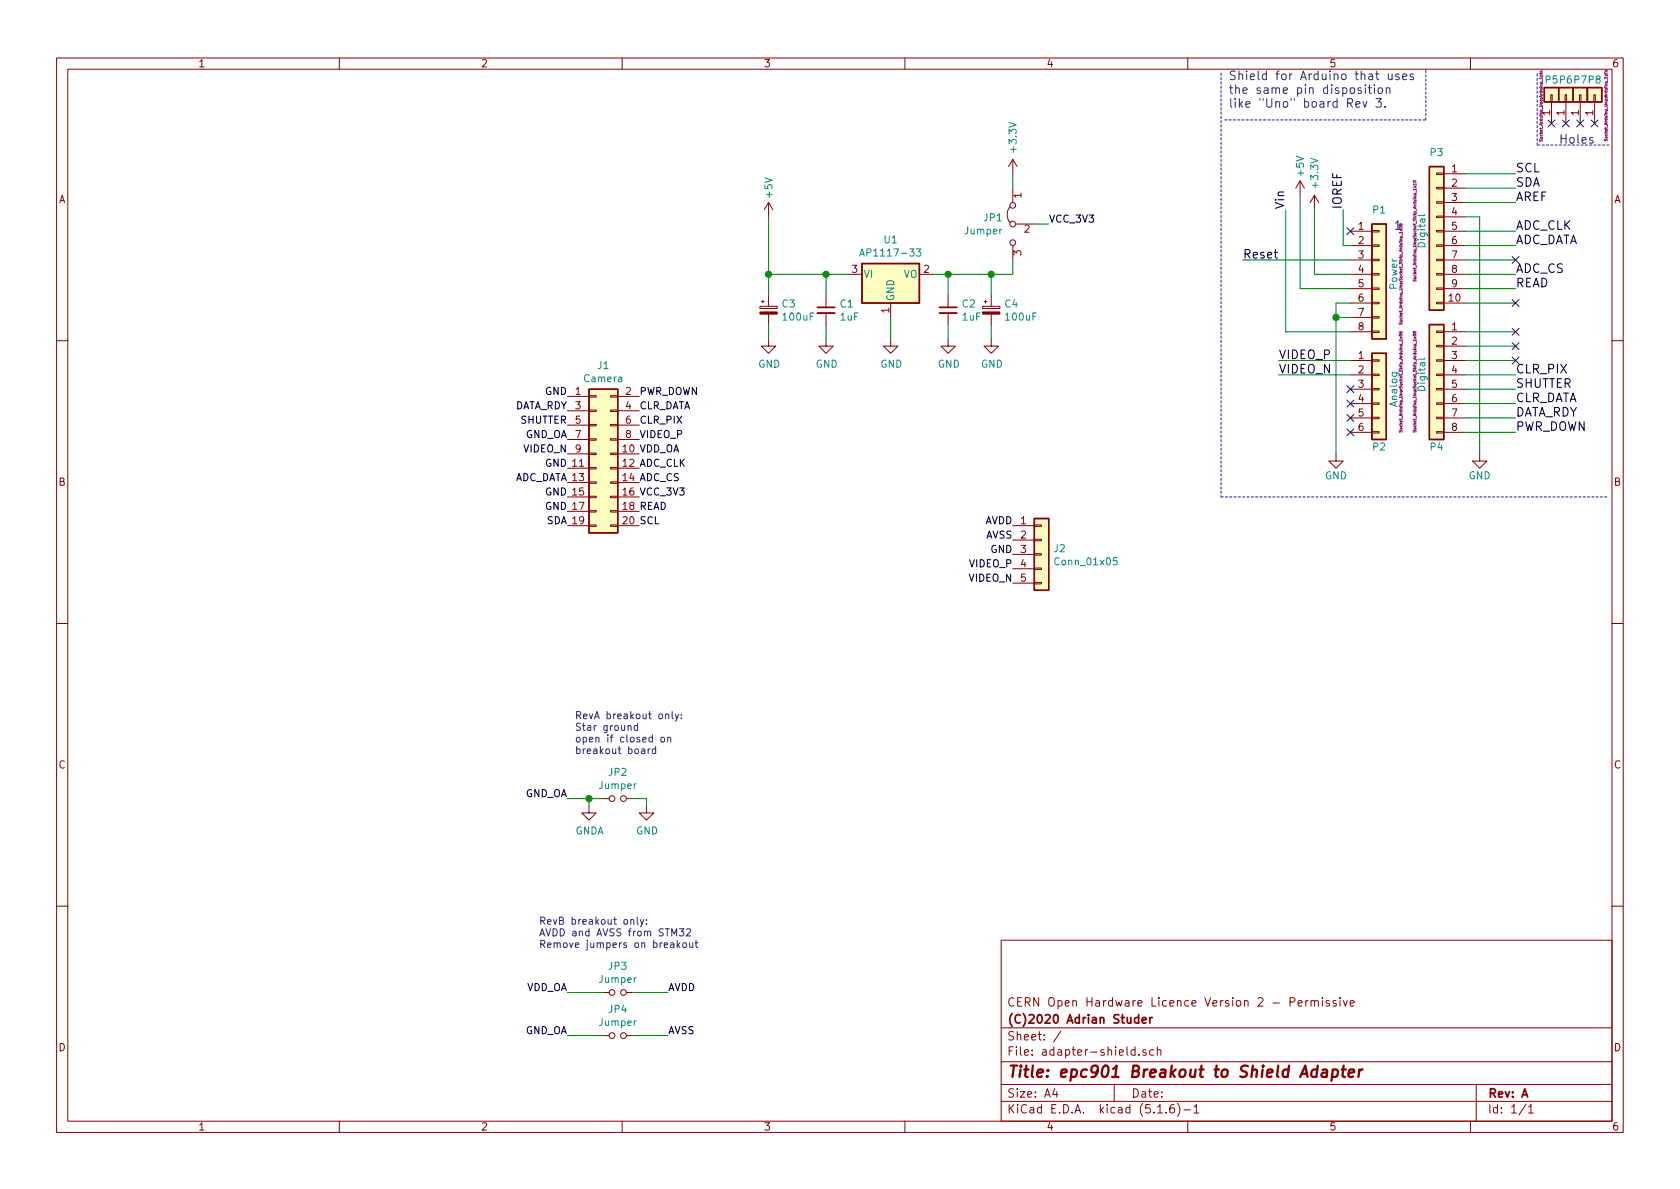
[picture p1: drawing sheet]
EESchema Schematic File Version 4
EELAYER 30 0
EELAYER END
$Descr A4 11693 8268
encoding utf-8
Sheet 1 1
Title "epc901 Breakout to Shield Adapter"
Date ""
Rev "A"
Comp "(C)2020 Adrian Studer"
Comment1 "CERN Open Hardware Licence Version 2 - Permissive"
Comment2 ""
Comment3 ""
Comment4 ""
$EndDescr
Text Label 8950 1450 1    60   ~ 0
Vin
Text Label 9350 1450 1    60   ~ 0
IOREF
Text Label 8900 2500 0    60   ~ 0
VIDEO_P
Text Label 8900 2600 0    60   ~ 0
VIDEO_N
Text Label 10550 3000 0    60   ~ 0
PWR_DOWN
Text Label 10550 2900 0    60   ~ 0
DATA_RDY
Text Label 10550 2800 0    60   ~ 0
CLR_DATA
Text Label 10550 2700 0    60   ~ 0
SHUTTER
Text Label 10550 2600 0    60   ~ 0
CLR_PIX
Text Label 10550 2000 0    60   ~ 0
READ
Text Label 10550 1900 0    60   ~ 0
ADC_CS
Text Label 10550 1700 0    60   ~ 0
ADC_DATA
Text Label 10550 1600 0    60   ~ 0
ADC_CLK
Text Label 10550 1400 0    60   ~ 0
AREF
NoConn ~ 9400 1600
Text Label 10550 1300 0    60   ~ 0
SDA
Text Label 10550 1200 0    60   ~ 0
SCL
Text Notes 10850 1000 0    60   ~ 0
Holes
Text Notes 8550 750  0    60   ~ 0
Shield for Arduino that uses\nthe same pin disposition\nlike "Uno" board Rev 3.
$Comp
L Connector_Generic:Conn_01x08 P1
U 1 1
P 9600 1900
F 0 "P1" H 9600 2350 50  0000 C CNN
F 1 "Power" V 9700 1900 50  0000 C CNN
F 2 "Socket_Arduino_Uno:Socket_Strip_Arduino_1x08" V 9750 1900 20  0000 C CNN
F 3 "" H 9600 1900 50  0000 C CNN
	1    9600 1900
	1    0    0    -1  
$EndComp
Text Label 8650 1800 0    60   ~ 0
Reset
$Comp
L power:+3.3V #PWR01
U 1 1
P 9150 1450
F 0 "#PWR01" H 9150 1300 50  0001 C CNN
F 1 "+3.3V" V 9150 1700 50  0000 C CNN
F 2 "" H 9150 1450 50  0000 C CNN
F 3 "" H 9150 1450 50  0000 C CNN
	1    9150 1450
	1    0    0    -1  
$EndComp
$Comp
L power:+5V #PWR02
U 1 1
P 9050 1350
F 0 "#PWR02" H 9050 1200 50  0001 C CNN
F 1 "+5V" V 9050 1550 50  0000 C CNN
F 2 "" H 9050 1350 50  0000 C CNN
F 3 "" H 9050 1350 50  0000 C CNN
	1    9050 1350
	1    0    0    -1  
$EndComp
$Comp
L power:GND #PWR03
U 1 1
P 9300 3150
F 0 "#PWR03" H 9300 2900 50  0001 C CNN
F 1 "GND" H 9300 3000 50  0000 C CNN
F 2 "" H 9300 3150 50  0000 C CNN
F 3 "" H 9300 3150 50  0000 C CNN
	1    9300 3150
	1    0    0    -1  
$EndComp
$Comp
L power:GND #PWR04
U 1 1
P 10300 3150
F 0 "#PWR04" H 10300 2900 50  0001 C CNN
F 1 "GND" H 10300 3000 50  0000 C CNN
F 2 "" H 10300 3150 50  0000 C CNN
F 3 "" H 10300 3150 50  0000 C CNN
	1    10300 3150
	1    0    0    -1  
$EndComp
$Comp
L Connector_Generic:Conn_01x06 P2
U 1 1
P 9600 2700
F 0 "P2" H 9600 2300 50  0000 C CNN
F 1 "Analog" V 9700 2700 50  0000 C CNN
F 2 "Socket_Arduino_Uno:Socket_Strip_Arduino_1x06" V 9750 2750 20  0000 C CNN
F 3 "" H 9600 2700 50  0000 C CNN
	1    9600 2700
	1    0    0    -1  
$EndComp
$Comp
L Connector_Generic:Conn_01x01 P5
U 1 1
P 10800 650
F 0 "P5" V 10900 650 50  0000 C CNN
F 1 "CONN_01X01" V 10900 650 50  0001 C CNN
F 2 "Socket_Arduino_Uno:Arduino_1pin" H 10721 724 20  0000 C CNN
F 3 "" H 10800 650 50  0000 C CNN
	1    10800 650 
	0    -1   -1   0   
$EndComp
$Comp
L Connector_Generic:Conn_01x01 P6
U 1 1
P 10900 650
F 0 "P6" V 11000 650 50  0000 C CNN
F 1 "CONN_01X01" V 11000 650 50  0001 C CNN
F 2 "Socket_Arduino_Uno:Arduino_1pin" H 10900 650 20  0001 C CNN
F 3 "" H 10900 650 50  0000 C CNN
	1    10900 650 
	0    -1   -1   0   
$EndComp
$Comp
L Connector_Generic:Conn_01x01 P7
U 1 1
P 11000 650
F 0 "P7" V 11100 650 50  0000 C CNN
F 1 "CONN_01X01" V 11100 650 50  0001 C CNN
F 2 "Socket_Arduino_Uno:Arduino_1pin" V 11000 650 20  0001 C CNN
F 3 "" H 11000 650 50  0000 C CNN
	1    11000 650 
	0    -1   -1   0   
$EndComp
$Comp
L Connector_Generic:Conn_01x01 P8
U 1 1
P 11100 650
F 0 "P8" V 11200 650 50  0000 C CNN
F 1 "CONN_01X01" V 11200 650 50  0001 C CNN
F 2 "Socket_Arduino_Uno:Arduino_1pin" H 11024 572 20  0000 C CNN
F 3 "" H 11100 650 50  0000 C CNN
	1    11100 650 
	0    -1   -1   0   
$EndComp
NoConn ~ 10800 850 
NoConn ~ 10900 850 
NoConn ~ 11000 850 
NoConn ~ 11100 850 
$Comp
L Connector_Generic:Conn_01x08 P4
U 1 1
P 10000 2600
F 0 "P4" H 10000 2100 50  0000 C CNN
F 1 "Digital" V 10100 2600 50  0000 C CNN
F 2 "Socket_Arduino_Uno:Socket_Strip_Arduino_1x08" V 10150 2550 20  0000 C CNN
F 3 "" H 10000 2600 50  0000 C CNN
	1    10000 2600
	-1   0    0    -1  
$EndComp
Wire Notes Line
	8525 825  9925 825 
Wire Notes Line
	9925 825  9925 475 
Wire Wire Line
	9350 1450 9350 1700
Wire Wire Line
	9350 1700 9400 1700
Wire Wire Line
	9400 1900 9150 1900
Wire Wire Line
	9400 2000 9050 2000
Wire Wire Line
	9400 2300 8950 2300
Wire Wire Line
	9400 2100 9300 2100
Wire Wire Line
	9400 2200 9300 2200
Connection ~ 9300 2200
Wire Wire Line
	8950 2300 8950 1450
Wire Wire Line
	9050 2000 9050 1350
Wire Wire Line
	9150 1900 9150 1450
Wire Wire Line
	9400 2500 8900 2500
Wire Wire Line
	9400 2600 8900 2600
$Comp
L Connector_Generic:Conn_01x10 P3
U 1 1
P 10000 1600
F 0 "P3" H 10000 2150 50  0000 C CNN
F 1 "Digital" V 10100 1600 50  0000 C CNN
F 2 "Socket_Arduino_Uno:Socket_Strip_Arduino_1x10" V 10150 1600 20  0000 C CNN
F 3 "" H 10000 1600 50  0000 C CNN
	1    10000 1600
	-1   0    0    -1  
$EndComp
Wire Wire Line
	10200 2100 10550 2100
Wire Wire Line
	10200 2000 10550 2000
Wire Wire Line
	10200 1900 10550 1900
Wire Wire Line
	10200 1800 10550 1800
Wire Wire Line
	10200 1700 10550 1700
Wire Wire Line
	10200 1600 10550 1600
Wire Wire Line
	10200 1400 10550 1400
Wire Wire Line
	10200 1300 10550 1300
Wire Wire Line
	10200 1200 10550 1200
Wire Wire Line
	10200 3000 10550 3000
Wire Wire Line
	10200 2900 10550 2900
Wire Wire Line
	10200 2800 10550 2800
Wire Wire Line
	10200 2700 10550 2700
Wire Wire Line
	10200 2600 10550 2600
Wire Wire Line
	10200 2500 10550 2500
Wire Wire Line
	10200 2400 10550 2400
Wire Wire Line
	10200 2300 10550 2300
Wire Wire Line
	10200 1500 10300 1500
Wire Wire Line
	10300 1500 10300 3150
Wire Wire Line
	9300 2100 9300 2200
Wire Wire Line
	9300 2200 9300 3150
Wire Notes Line
	8500 500  8500 3450
Wire Notes Line
	8500 3450 11200 3450
Wire Wire Line
	9400 1800 8650 1800
Text Notes 9700 1600 0    60   ~ 0
1
Wire Notes Line
	11200 1000 10700 1000
Wire Notes Line
	10700 1000 10700 500 
$Comp
L Connector_Generic:Conn_02x10_Odd_Even J1
U 1 1
P 4150 3150
F 0 "J1" H 4200 3767 50  0000 C CNN
F 1 "Camera" H 4200 3676 50  0000 C CNN
F 2 "Connector_PinSocket_2.54mm:PinSocket_2x10_P2.54mm_Vertical" H 4150 3150 50  0001 C CNN
F 3 "~" H 4150 3150 50  0001 C CNN
	1    4150 3150
	1    0    0    -1  
$EndComp
Text Label 3950 2750 2    50   ~ 0
GND
Text Label 3950 3250 2    50   ~ 0
GND
Text Label 3950 3450 2    50   ~ 0
GND
Text Label 3950 3550 2    50   ~ 0
GND
Text Label 4450 3450 0    50   ~ 0
VCC_3V3
Text Label 3950 2850 2    50   ~ 0
DATA_RDY
Text Label 3950 2950 2    50   ~ 0
SHUTTER
Text Label 3950 3150 2    50   ~ 0
VIDEO_N
Text Label 4450 3050 0    50   ~ 0
VIDEO_P
Text Label 3950 3050 2    50   ~ 0
GND_OA
Text Label 4450 3150 0    50   ~ 0
VDD_OA
Text Label 4450 2750 0    50   ~ 0
PWR_DOWN
Text Label 4450 2850 0    50   ~ 0
CLR_DATA
Text Label 4450 2950 0    50   ~ 0
CLR_PIX
Text Label 4450 3250 0    50   ~ 0
ADC_CLK
Text Label 4450 3350 0    50   ~ 0
ADC_CS
Text Label 3950 3350 2    50   ~ 0
ADC_DATA
Text Label 4450 3550 0    50   ~ 0
READ
Text Label 4450 3650 0    50   ~ 0
SCL
Text Label 3950 3650 2    50   ~ 0
SDA
$Comp
L power:GND #PWR0101
U 1 1
P 4500 5600
F 0 "#PWR0101" H 4500 5350 50  0001 C CNN
F 1 "GND" H 4505 5427 50  0000 C CNN
F 2 "" H 4500 5600 50  0001 C CNN
F 3 "" H 4500 5600 50  0001 C CNN
	1    4500 5600
	1    0    0    -1  
$EndComp
$Comp
L power:GNDA #PWR0102
U 1 1
P 4100 5600
F 0 "#PWR0102" H 4100 5350 50  0001 C CNN
F 1 "GNDA" H 4105 5427 50  0000 C CNN
F 2 "" H 4100 5600 50  0001 C CNN
F 3 "" H 4100 5600 50  0001 C CNN
	1    4100 5600
	1    0    0    -1  
$EndComp
$Comp
L Device:Jumper_NO_Small JP2
U 1 1
P 4300 5550
F 0 "JP2" H 4300 5735 50  0000 C CNN
F 1 "Jumper" H 4300 5644 50  0000 C CNN
F 2 "Connector_PinHeader_2.54mm:PinHeader_1x02_P2.54mm_Vertical" H 4300 5550 50  0001 C CNN
F 3 "~" H 4300 5550 50  0001 C CNN
	1    4300 5550
	1    0    0    -1  
$EndComp
Text Notes 4000 5250 0    50   ~ 0
RevA breakout only:\nStar ground\nopen if closed on\nbreakout board
Wire Wire Line
	4100 5600 4100 5550
Wire Wire Line
	4100 5550 4200 5550
Wire Wire Line
	4500 5550 4500 5600
Wire Wire Line
	4400 5550 4500 5550
NoConn ~ 10550 1800
NoConn ~ 10550 2100
NoConn ~ 9400 2700
NoConn ~ 9400 2800
NoConn ~ 9400 2900
NoConn ~ 9400 3000
$Comp
L power:+5V #PWR0103
U 1 1
P 5350 1500
F 0 "#PWR0103" H 5350 1350 50  0001 C CNN
F 1 "+5V" V 5350 1700 50  0000 C CNN
F 2 "" H 5350 1500 50  0000 C CNN
F 3 "" H 5350 1500 50  0000 C CNN
	1    5350 1500
	1    0    0    -1  
$EndComp
$Comp
L power:GND #PWR0104
U 1 1
P 6200 2350
F 0 "#PWR0104" H 6200 2100 50  0001 C CNN
F 1 "GND" H 6205 2177 50  0000 C CNN
F 2 "" H 6200 2350 50  0001 C CNN
F 3 "" H 6200 2350 50  0001 C CNN
	1    6200 2350
	1    0    0    -1  
$EndComp
$Comp
L Jumper:Jumper_3_Bridged12 JP1
U 1 1
P 7050 1550
F 0 "JP1" V 7004 1617 50  0000 L CNN
F 1 "Jumper" V 7095 1617 50  0000 L CNN
F 2 "Connector_PinHeader_2.54mm:PinHeader_1x03_P2.54mm_Vertical" H 7050 1550 50  0001 C CNN
F 3 "~" H 7050 1550 50  0001 C CNN
	1    7050 1550
	0    -1   1    0   
$EndComp
Text Label 7300 1550 0    50   ~ 0
VCC_3V3
Text Label 3950 5550 2    50   ~ 0
GND_OA
Wire Wire Line
	3950 5550 4100 5550
Connection ~ 4100 5550
$Comp
L Device:Jumper_NO_Small JP3
U 1 1
P 4300 6900
F 0 "JP3" H 4300 7085 50  0000 C CNN
F 1 "Jumper" H 4300 6994 50  0000 C CNN
F 2 "Connector_PinHeader_2.54mm:PinHeader_1x02_P2.54mm_Vertical" H 4300 6900 50  0001 C CNN
F 3 "~" H 4300 6900 50  0001 C CNN
	1    4300 6900
	1    0    0    -1  
$EndComp
Text Label 3950 6900 2    50   ~ 0
VDD_OA
Wire Wire Line
	3950 6900 4200 6900
Wire Wire Line
	4400 6900 4650 6900
Text Label 4650 6900 0    50   ~ 0
AVDD
$Comp
L Device:Jumper_NO_Small JP4
U 1 1
P 4300 7200
F 0 "JP4" H 4300 7385 50  0000 C CNN
F 1 "Jumper" H 4300 7294 50  0000 C CNN
F 2 "Connector_PinHeader_2.54mm:PinHeader_1x02_P2.54mm_Vertical" H 4300 7200 50  0001 C CNN
F 3 "~" H 4300 7200 50  0001 C CNN
	1    4300 7200
	1    0    0    -1  
$EndComp
Text Label 3950 7200 2    50   ~ 0
GND_OA
Wire Wire Line
	3950 7200 4200 7200
Wire Wire Line
	4400 7200 4650 7200
Text Label 4650 7200 0    50   ~ 0
AVSS
Text Notes 3750 6600 0    50   ~ 0
RevB breakout only:\nAVDD and AVSS from STM32\nRemove jumpers on breakout
Wire Wire Line
	5350 1500 5350 1900
$Comp
L Device:C_Small C1
U 1 1
P 5750 2150
F 0 "C1" H 5842 2196 50  0000 L CNN
F 1 "1uF" H 5842 2105 50  0000 L CNN
F 2 "Capacitor_SMD:C_0805_2012Metric" H 5750 2150 50  0001 C CNN
F 3 "~" H 5750 2150 50  0001 C CNN
	1    5750 2150
	1    0    0    -1  
$EndComp
$Comp
L Device:C_Small C2
U 1 1
P 6600 2150
F 0 "C2" H 6692 2196 50  0000 L CNN
F 1 "1uF" H 6692 2105 50  0000 L CNN
F 2 "Capacitor_SMD:C_0805_2012Metric" H 6600 2150 50  0001 C CNN
F 3 "~" H 6600 2150 50  0001 C CNN
	1    6600 2150
	1    0    0    -1  
$EndComp
Wire Wire Line
	7050 1900 6900 1900
Wire Wire Line
	7200 1550 7300 1550
Wire Wire Line
	7050 1900 7050 1800
$Comp
L power:+3.3V #PWR0105
U 1 1
P 7050 1200
F 0 "#PWR0105" H 7050 1050 50  0001 C CNN
F 1 "+3.3V" V 7050 1450 50  0000 C CNN
F 2 "" H 7050 1200 50  0000 C CNN
F 3 "" H 7050 1200 50  0000 C CNN
	1    7050 1200
	1    0    0    -1  
$EndComp
Wire Wire Line
	7050 1200 7050 1300
$Comp
L Device:CP_Small C3
U 1 1
P 5350 2150
F 0 "C3" H 5438 2196 50  0000 L CNN
F 1 "100uF" H 5438 2105 50  0000 L CNN
F 2 "Capacitor_THT:CP_Radial_D5.0mm_P2.50mm" H 5350 2150 50  0001 C CNN
F 3 "~" H 5350 2150 50  0001 C CNN
	1    5350 2150
	1    0    0    -1  
$EndComp
$Comp
L Device:CP_Small C4
U 1 1
P 6900 2150
F 0 "C4" H 6988 2196 50  0000 L CNN
F 1 "100uF" H 6988 2105 50  0000 L CNN
F 2 "Capacitor_THT:CP_Radial_D5.0mm_P2.50mm" H 6900 2150 50  0001 C CNN
F 3 "~" H 6900 2150 50  0001 C CNN
	1    6900 2150
	1    0    0    -1  
$EndComp
Wire Wire Line
	6600 2050 6600 1900
Connection ~ 6600 1900
Wire Wire Line
	6600 1900 6500 1900
Wire Wire Line
	6900 2050 6900 1900
Connection ~ 6900 1900
Wire Wire Line
	6900 1900 6600 1900
Wire Wire Line
	5750 2050 5750 1900
Connection ~ 5750 1900
Wire Wire Line
	5350 2050 5350 1900
Connection ~ 5350 1900
Wire Wire Line
	5350 1900 5750 1900
$Comp
L power:GND #PWR0106
U 1 1
P 6600 2350
F 0 "#PWR0106" H 6600 2100 50  0001 C CNN
F 1 "GND" H 6605 2177 50  0000 C CNN
F 2 "" H 6600 2350 50  0001 C CNN
F 3 "" H 6600 2350 50  0001 C CNN
	1    6600 2350
	1    0    0    -1  
$EndComp
Wire Wire Line
	6600 2250 6600 2350
$Comp
L power:GND #PWR0107
U 1 1
P 6900 2350
F 0 "#PWR0107" H 6900 2100 50  0001 C CNN
F 1 "GND" H 6905 2177 50  0000 C CNN
F 2 "" H 6900 2350 50  0001 C CNN
F 3 "" H 6900 2350 50  0001 C CNN
	1    6900 2350
	1    0    0    -1  
$EndComp
Wire Wire Line
	6900 2350 6900 2250
$Comp
L power:GND #PWR0108
U 1 1
P 5750 2350
F 0 "#PWR0108" H 5750 2100 50  0001 C CNN
F 1 "GND" H 5755 2177 50  0000 C CNN
F 2 "" H 5750 2350 50  0001 C CNN
F 3 "" H 5750 2350 50  0001 C CNN
	1    5750 2350
	1    0    0    -1  
$EndComp
Wire Wire Line
	5750 2350 5750 2250
$Comp
L power:GND #PWR0109
U 1 1
P 5350 2350
F 0 "#PWR0109" H 5350 2100 50  0001 C CNN
F 1 "GND" H 5355 2177 50  0000 C CNN
F 2 "" H 5350 2350 50  0001 C CNN
F 3 "" H 5350 2350 50  0001 C CNN
	1    5350 2350
	1    0    0    -1  
$EndComp
Wire Wire Line
	5350 2350 5350 2250
$Comp
L Connector_Generic:Conn_01x05 J2
U 1 1
P 7250 3850
F 0 "J2" H 7330 3892 50  0000 L CNN
F 1 "Conn_01x05" H 7330 3801 50  0000 L CNN
F 2 "Connector_PinHeader_2.54mm:PinHeader_1x05_P2.54mm_Vertical" H 7250 3850 50  0001 C CNN
F 3 "~" H 7250 3850 50  0001 C CNN
	1    7250 3850
	1    0    0    -1  
$EndComp
Text Label 7050 3650 2    50   ~ 0
AVDD
Text Label 7050 3750 2    50   ~ 0
AVSS
Text Label 7050 3850 2    50   ~ 0
GND
Text Label 7050 3950 2    50   ~ 0
VIDEO_P
Text Label 7050 4050 2    50   ~ 0
VIDEO_N
NoConn ~ 10550 2300
NoConn ~ 10550 2400
NoConn ~ 10550 2500
Wire Wire Line
	5750 1900 5900 1900
$Comp
L Regulator_Linear:AP1117-33 U1
U 1 1
P 6200 1900
F 0 "U1" H 6200 2142 50  0000 C CNN
F 1 "AP1117-33" H 6200 2051 50  0000 C CNN
F 2 "Package_TO_SOT_SMD:SOT-223-3_TabPin2" H 6200 2100 50  0001 C CNN
F 3 "http://www.diodes.com/datasheets/AP1117.pdf" H 6300 1650 50  0001 C CNN
	1    6200 1900
	1    0    0    -1  
$EndComp
Wire Wire Line
	6200 2200 6200 2350
$EndSCHEMATC
